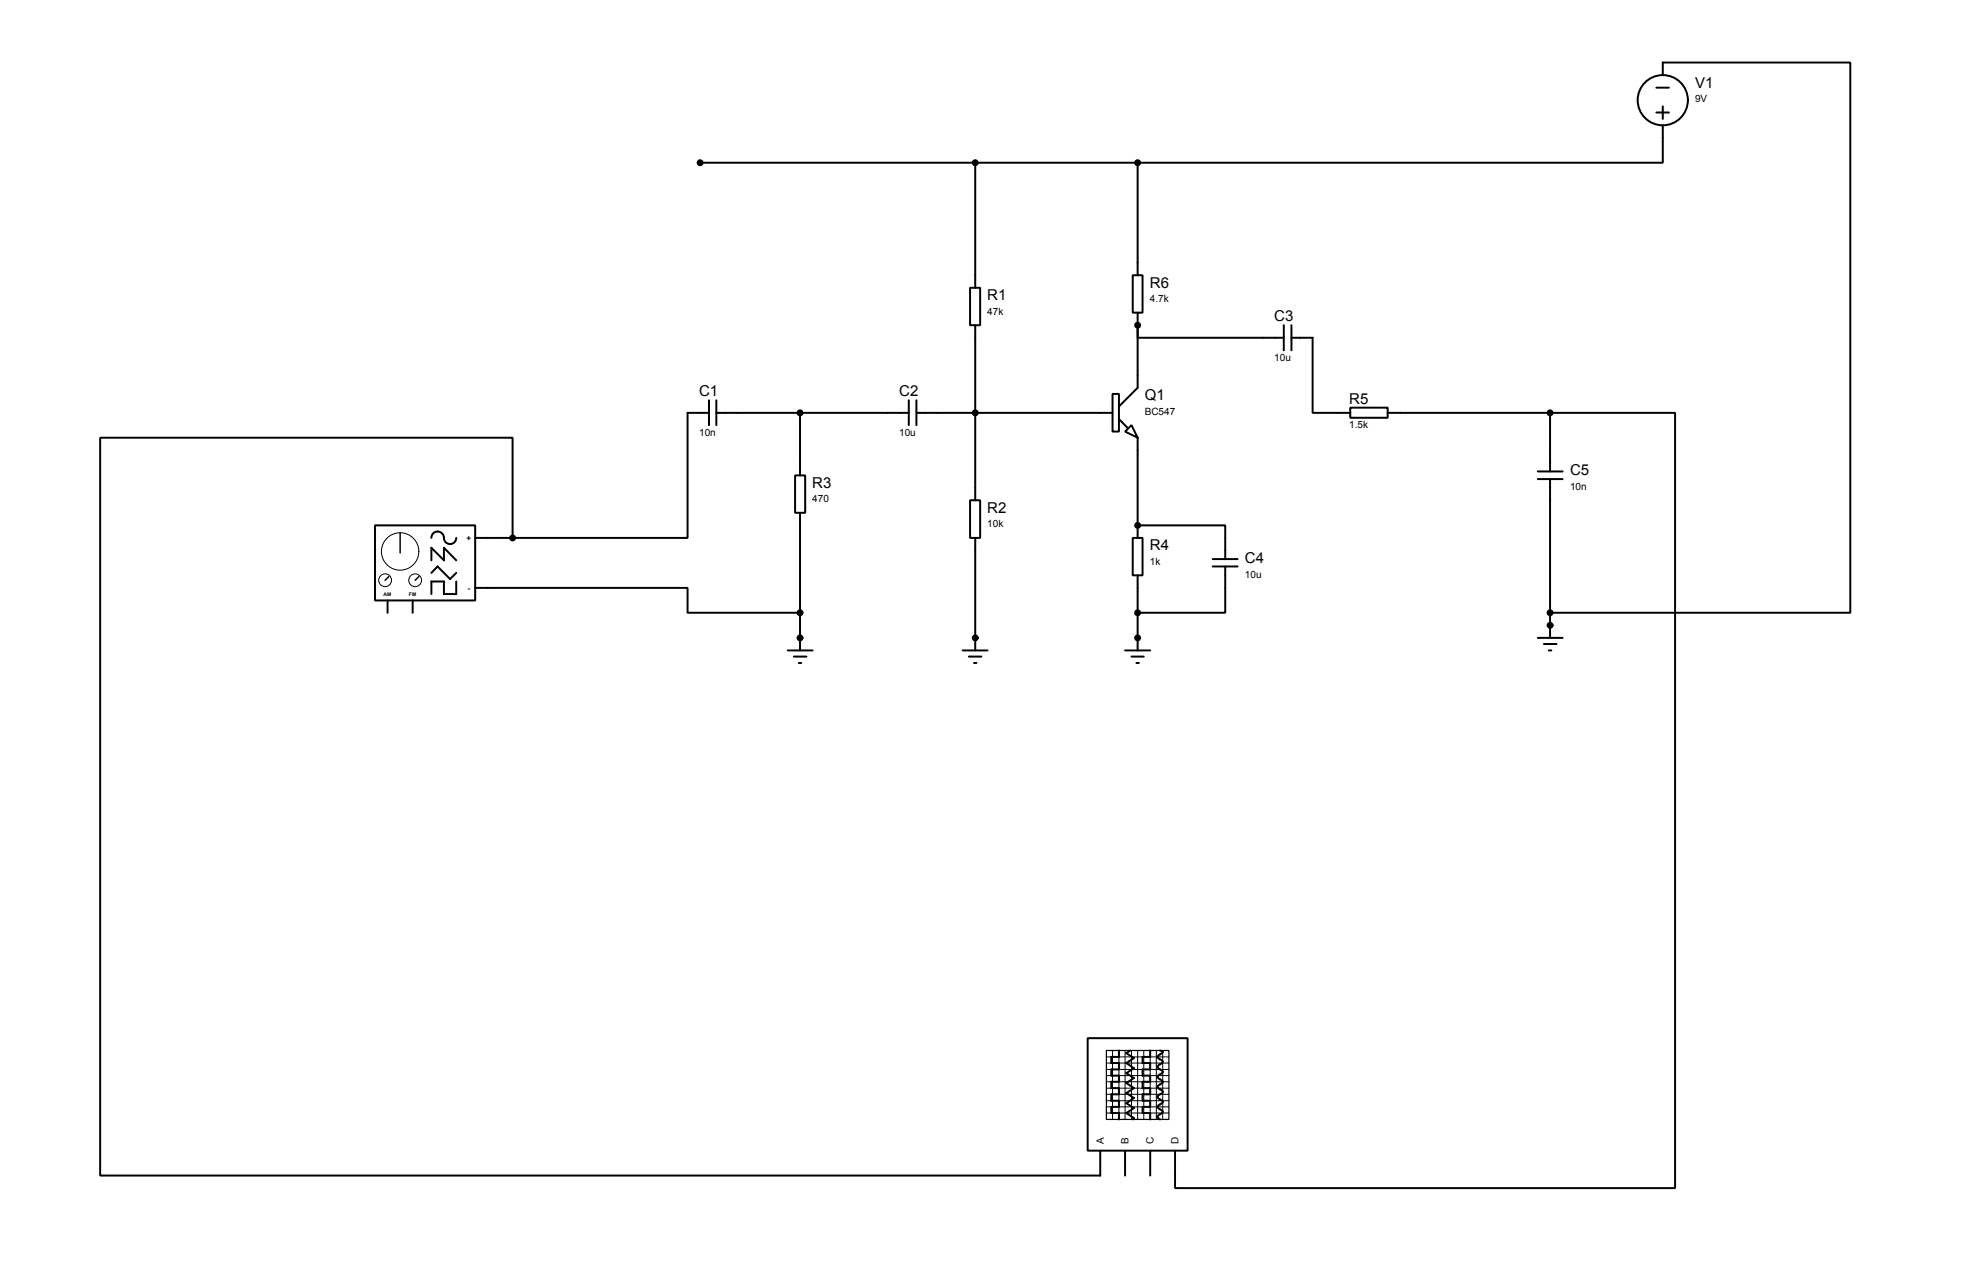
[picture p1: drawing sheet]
<svg xmlns="http://www.w3.org/2000/svg" width="399mm" height="259mm" viewBox="0 0 399 259" stroke-linecap="round" stroke-linejoin="round" font-family="sans-serif">
<g fill="none" stroke="#000" stroke-width=".4">
<path d="M336.5 17.8h2.6M337.8 15.2v-2.5h38.1v111.8h-60.9M142.2 33h88.9M198.1 33v25.4M231.1 33v22.9M336.5 22.9h2.6M337.8 25.4v7.6h-106.7M337.8 21.6v2.6M197.1 58.4h2v7.6h-2zM230.2 55.9h2v7.6h-2zM198.1 66v35.6M231.1 66v2.6h29.8"/>
<path d="M231.1 63.5v15.2l-3.7 3.8M260.9 66v5.1M262.4 68.6h4.3v15.2h7.6M262.4 66v5.1M144.1 83.8h-4.4v25.4h-35.6M144.1 81.3v5.1M145.5 83.8h39.2M145.5 81.3v5.1M161.6 96.5h2v7.6h-2zM162.6 83.8v12.7M184.7 81.3v5.1M186.2 83.8h39.9"/>
<path d="M186.2 81.3v5.1M226.1 80h1.3v7.7h-1.3zM227.4 85.1l1.7 1.8M228.6 87.7l1.3-1.3 1.2 2.5zM231.1 88.9v20.3M274.3 82.8h7.6v2h-7.6zM281.9 83.8h33.1M312.4 95.8h5.1M312.4 97.3h5.1M315 83.8h25.4v157.5h-101.6v-7.6M315 83.8v12M315 97.3v32.2"/>
<path d="M76.2 106.7h20.3v15.2h-20.3zM87.7 109.2a1.28 1.28 0 0 1 1.2-1.3 1.28 1.28 0 0 1 1.3 1.3 1.25 1.25 0 0 0 1.3 1.3 1.25 1.25 0 0 0 1.2-1.3M87.7 113.8v-2.5l2.5 2.5v-2.5l2.5 2.5M87.7 116.4l1.2-1.4 2.5 2.6 1.3-1.2M92.7 118.1v2.5h-2.5v-2.5h-2.5v2.5M96.5 119.4h43.2v5.1h22.9M96.5 109.2h7.6M104.1 109.2v-20.3h-83.8v149.9h203.2v-5.1M162.6 104.1v28M197.1 101.6h2v7.6h-2zM198.1 109.2v22.9M230.2 109.2h2v7.6h-2z"/>
<path d="M231.1 106.7h17.8v6.9M231.1 116.8v15.3M246.4 113.6h5.1M246.4 115h5.1M248.9 115v9.5h-17.8M78.7 121.9v2.6M83.8 121.9v2.6M160 132.1h5.1M161.3 133.3h2.6M162.3 134.6h.5M195.6 132.1h5.1M196.8 133.3h2.6"/>
<path d="M197.9 134.6h.5M228.6 132.1h5.1M229.9 133.3h2.5M230.9 134.6h.5M312.4 129.5h5.1M313.7 130.8h2.6M314.7 132.1h.5M221 210.8h20.3v22.9h-20.3zM227.4 213.4v1.3h-1.6v1.2h1.6v1.3h-1.6v1.2h1.6v1.3h-1.6v1.3h1.6v1.2h-1.6v1.3h1.6v1.3h-1.6v1.3h1.6v1.3M229.7 213.4l-.9 .5 1.6 1-1.6 1 1.6 1.1-1.6 1 1.6 .9-1.6 1 1.6 1.1-1.6 1 1.6 1-1.6 1 1.6 1.1-1.6 1 1.6 1-.2 .3M233.7 213.4v1.3h-1.6v1.2h1.6v1.3h-1.6v1.2h1.6v1.3h-1.6v1.3h1.6v1.2h-1.6v1.3h1.6v1.3h-1.6v1.3h1.6v1.3M235.7 213.4l.5 .2-1 1.1 1 1-.1 .2-.8 .5a.6 .6 0 0 0 .5 .9l.4 .4-.4 .4a.58 .58 0 0 0-.6 .6 .58 .58 0 0 0 .6 .6l.4 .4-1 1 1 1-.1 .3-.8 .5a.6 .6 0 0 0 .5 .9l.4 .4-.4 .4a.58 .58 0 0 0-.6 .6 .58 .58 0 0 0 .6 .6l.4 .4-.5 .5a.54 .54 0 0 0-.4 .8l.4 .3"/>
<path d="M228.6 233.7v5.1M233.7 233.7v5.1"/>
<circle cx="337.8" cy="20.3" r="5.1"/>
</g>
<g fill="#000" stroke="#000" stroke-width=".4">
<circle cx="142.2" cy="33.1" r=".5"/>
<circle cx="198.2" cy="33.1" r=".5"/>
<circle cx="231.1" cy="33.1" r=".5"/>
<circle cx="231.1" cy="66.1" r=".5"/>
<circle cx="162.5" cy="83.9" r=".5"/>
<circle cx="198.2" cy="83.9" r=".5"/>
<circle cx="314.9" cy="83.9" r=".5"/>
<circle cx="104.1" cy="109.3" r=".5"/>
<circle cx="231.1" cy="106.7" r=".5"/>
<circle cx="162.5" cy="129.6" r=".5"/>
<circle cx="162.5" cy="124.4" r=".5"/>
<circle cx="198.1" cy="129.6" r=".5"/>
<circle cx="231.1" cy="124.4" r=".5"/>
<circle cx="231.1" cy="129.6" r=".5"/>
<circle cx="314.9" cy="127" r=".5"/>
<circle cx="314.9" cy="124.4" r=".5"/>
</g>
<g fill="none" stroke="#000" stroke-width=".2">
<path d="M224.8 219.7h12.7M224.8 218.4h12.7M224.8 217.2h12.7M224.8 215.9h12.7M224.8 214.7h12.7M226.1 213.4v14M227.4 213.4v14M228.6 213.4v14M229.9 213.4v14M231.1 213.4v14M232.4 213.4v14M233.7 213.4v14"/>
<path d="M234.9 213.4v14M236.2 213.4v14M224.8 222.2h12.7M224.8 221h12.7M224.8 224.8h12.7M224.8 226.1h12.7M224.8 223.5h12.7"/>
<circle cx="78.3" cy="117.8" r="1.3"/>
<circle cx="81.3" cy="112" r="3.8"/>
<circle cx="84.4" cy="117.8" r="1.3"/>
</g>
<path d="M79 117.1l-.7 .7M81.3 108.2v4.1M85.1 117.1l-.8 .7" fill="none" stroke="#000" stroke-width=".3"/>
<path d="M224.8 213.4h12.7v14h-12.7z" fill="none" stroke="#000" stroke-width=".25"/>
<g font-size="3">
<text x="344.4" y="17.8">V1</text>
<text x="233.6" y="58.5">R6</text>
<text x="200.6" y="61">R1</text>
<text x="258.9" y="65.3">C3</text>
<text x="142" y="80.5">C1</text>
<text x="182.7" y="80.5">C2</text>
<text x="232.6" y="81.3">Q1</text>
<text x="274.1" y="82">R5</text>
<text x="165.1" y="99.1">R3</text>
<text x="319" y="96.5">C5</text>
<text x="200.6" y="104.1">R2</text>
<text x="233.6" y="111.8">R4</text>
<text x="252.9" y="114.3">C4</text>
</g>
<g font-size="2">
<text x="344.4" y="20.8">9V</text>
<text x="200.6" y="63.9">47k</text>
<text x="233.6" y="61.4">4.7k</text>
<text x="258.9" y="73.3">10u</text>
<text x="142" y="88.5">10n</text>
<text x="182.7" y="88.5">10u</text>
<text x="232.6" y="84.3">BC547</text>
<text x="274.1" y="87">1.5k</text>
<text x="319" y="99.5">10n</text>
<text x="165.1" y="102.1">470</text>
<text x="200.6" y="107.1">10k</text>
<text x="233.6" y="114.8">1k</text>
<text x="252.9" y="117.3">10u</text>
<text x="224.3" y="232.4" transform="rotate(-90 224.3 232.4)">A</text>
<text x="229.3" y="232.4" transform="rotate(-90 229.3 232.4)">B</text>
<text x="234.4" y="232.4" transform="rotate(-90 234.4 232.4)">C</text>
<text x="239.5" y="232.4" transform="rotate(-90 239.5 232.4)">D</text>
</g>
<g font-size="1.6">
<text x="94.8" y="109.9">+</text>
<text x="95" y="120">-</text>
</g>
<g font-size="1">
<text x="78" y="121">AM</text>
<text x="83.1" y="121">FM</text>
</g>
</svg>
